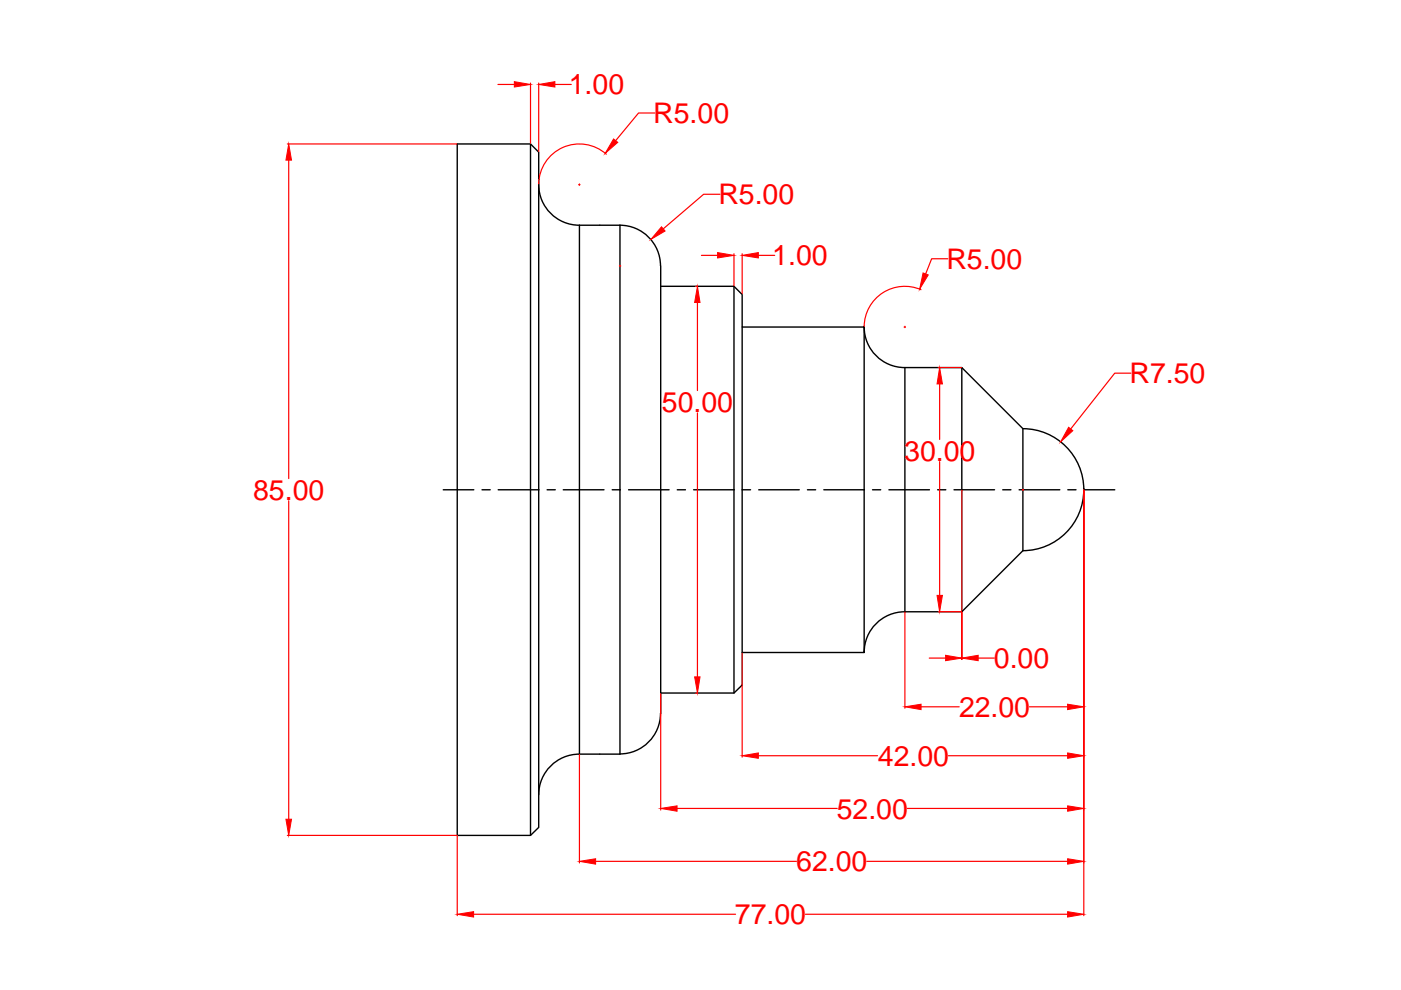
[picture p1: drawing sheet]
<svg xmlns="http://www.w3.org/2000/svg" width="297mm" height="210mm" viewBox="0 0 297 210" stroke-linecap="round" stroke-linejoin="round" font-family="sans-serif">
<!-- layer: 0 -->
<g fill="none" stroke="#000" stroke-width=".3">
<path d="M96.9 30.5h15.6l1.7 1.8v143.1l-1.7 1.7h-15.6zM112.5 30.5v146.6M114.2 39.1a8.6 8.6 0 0 0 8.6 8.7M122.9 47.8h8.5v112.1h-8.5zM131.4 47.8a8.6 8.6 0 0 1 8.6 8.6M140.1 56.4v94.9M140.1 60.7h15.5l1.8 1.7v6.9h25.8v34.5M155.6 60.7v86.2M157.4 69.3v69M183.2 69.3a8.6 8.6 0 0 0 8.6 8.6M183.2 69.3h.1M191.9 77.9h12l13 13v25.9l-13 12.9h-12z"/>
<path d="M203.9 77.9v51.8M216.9 90.9a12.9 12.9 0 0 1 12.9 12.9M94 103.8h6.5M102.2 103.8h1.7M105.6 103.8h8.7M116 103.8h1.7M119.4 103.8h8.7M129.8 103.8h1.7M133.3 103.8h8.6M143.6 103.8h1.7M147.1 103.8h8.6M157.4 103.8h1.7"/>
<path d="M160.9 103.8h8.6M171.2 103.8h1.7M174.7 103.8h8.6M183.2 103.8v34.5h-25.8v6.9l-1.8 1.7h-15.5M185 103.8h1.7M188.5 103.8h8.6M198.8 103.8h1.7M202.3 103.8h8.6M212.6 103.8h1.7M216.1 103.8h8.6M226.4 103.8h1.7M229.8 103.8h.1"/>
<path d="M229.8 103.8a12.9 12.9 0 0 1-12.9 13M229.9 103.8h6.4M183.2 138.3h.1M191.8 129.7a8.6 8.6 0 0 0-8.6 8.6M122.8 159.9a8.6 8.6 0 0 0-8.6 8.6M140 151.2a8.6 8.6 0 0 1-8.6 8.7"/>
</g>
<g fill="none" stroke="#f00" stroke-width=".25">
<path d="M105.6 17.9h3.5M112.5 17.6v12.8M114.2 17.6v14.5M117.6 17.9h3.5M60.9 30.5h36M61.2 34v67.5M122.7 39.2h.3M122.9 39v.3M128.6 32.7a8.6 8.6 0 0 0-9.2-1.4 8.6 8.6 0 0 0-5.2 7.7M138.9 24h-3.5l-4.9 5.8M131.3 56.4h.3M131.4 56.2v.4"/>
<path d="M148.7 54.1h3.4M152.7 41.2h-3.5l-8.6 7.3M155.6 53.8v6.8M157.4 53.8v8.5M160.8 54.1h3.5M201 54.9h-3.5l-1.2 3.2M147.5 60.7h.2M147.9 64.1v18.7M191.7 69.3h.3M191.9 69.2v.3M195.3 61.4a8.6 8.6 0 0 0-12.1 7.8M198.9 77.9h4.9"/>
<path d="M239.8 79.1h-3.5l-9.3 11.9M147.9 87.5v56M199.2 81.4v11.8M199.2 97.9v28.3M61.2 106.2v67.5M203.9 103.9v35.9v-10M216.7 103.8h.3M216.9 103.7v.3M229.8 103.9v90.2M157.4 138.4v22.1M191.9 129.8v20.4M197 139.5h3.5"/>
<path d="M198.9 129.7h4.9M207.4 139.5h3.4M122.9 160v23M140.1 147.1v24.6M147.5 146.9h.2M195.3 149.9h8.1M218.3 149.9h8.1M60.9 177.1h36M96.9 177.2v16.9M143.6 171.4h33.9M160.8 160.2h25.3M192.4 171.4h34"/>
<path d="M201.1 160.2h25.3M100.4 193.8h55.6M126.3 182.6h42.6M170.8 193.8h55.6M183.8 182.6h42.6"/>
</g>
<g fill="#f00" stroke="#f00" stroke-width=".21">
<path d="M226.6 90.6l.9 .7-2.6 2.4z"/>
<path d="M200.5 138.9l3.4 .6-3.4 .6z"/>
<path d="M203.9 139.5l3.5-.6v1.2z"/>
<path d="M226.4 149.3l3.4 .6-3.4 .6z"/>
<path d="M191.9 149.9l3.4-.6v1.2z"/>
<path d="M195.7 57.9l1.1 .4-1.8 3z"/>
<path d="M199.2 77.9l.6 3.5h-1.1z"/>
<path d="M198.7 126.2h1.1l-.6 3.5z"/>
<path d="M152.1 53.6l3.5 .5-3.5 .6z"/>
<path d="M157.4 54.1l3.4-.5v1.1z"/>
<path d="M226.4 170.9l3.4 .5-3.4 .6z"/>
<path d="M140.1 171.4l3.5-.5v1.1z"/>
<path d="M140.3 48.1l.7 .9-3 1.8z"/>
<path d="M130.1 29.5l.9 .7-2.7 2.3z"/>
<path d="M61.2 30.5l.6 3.5h-1.2z"/>
<path d="M60.6 173.7h1.2l-.6 3.4z"/>
<path d="M147.9 60.7l.5 3.4h-1.1z"/>
<path d="M147.3 143.5h1.1l-.5 3.4z"/>
<path d="M226.4 193.3l3.4 .5-3.4 .6z"/>
<path d="M96.9 193.8l3.5-.5v1.1z"/>
<path d="M109.1 17.3l3.4 .6-3.4 .6z"/>
<path d="M114.2 17.9l3.4-.6v1.2z"/>
<path d="M226.4 159.6l3.4 .6-3.4 .6z"/>
<path d="M157.4 160.2l3.4-.6v1.2z"/>
<path d="M226.4 182.1l3.4 .5-3.4 .6z"/>
<path d="M122.9 182.6l3.4-.5v1.1z"/>
</g>
<g font-size="6" fill="#f00">
<text x="120.6" y="20">1.00</text>
<text x="138.5" y="26.1">R5.00</text>
<text x="152.3" y="43.3">R5.00</text>
<text x="163.7" y="56.3">1.00</text>
<text x="200.7" y="57">R5.00</text>
<text x="239.5" y="81.3">R7.50</text>
<text x="140.3" y="87.3">50.00</text>
<text x="191.7" y="97.7">30.00</text>
<text x="53.7" y="106">85.00</text>
<text x="210.7" y="141.6">0.00</text>
<text x="203.3" y="152">22.00</text>
<text x="186.1" y="162.3">42.00</text>
<text x="177.4" y="173.6">52.00</text>
<text x="168.8" y="184.7">62.00</text>
<text x="155.8" y="196">77.00</text>
</g>
</svg>
